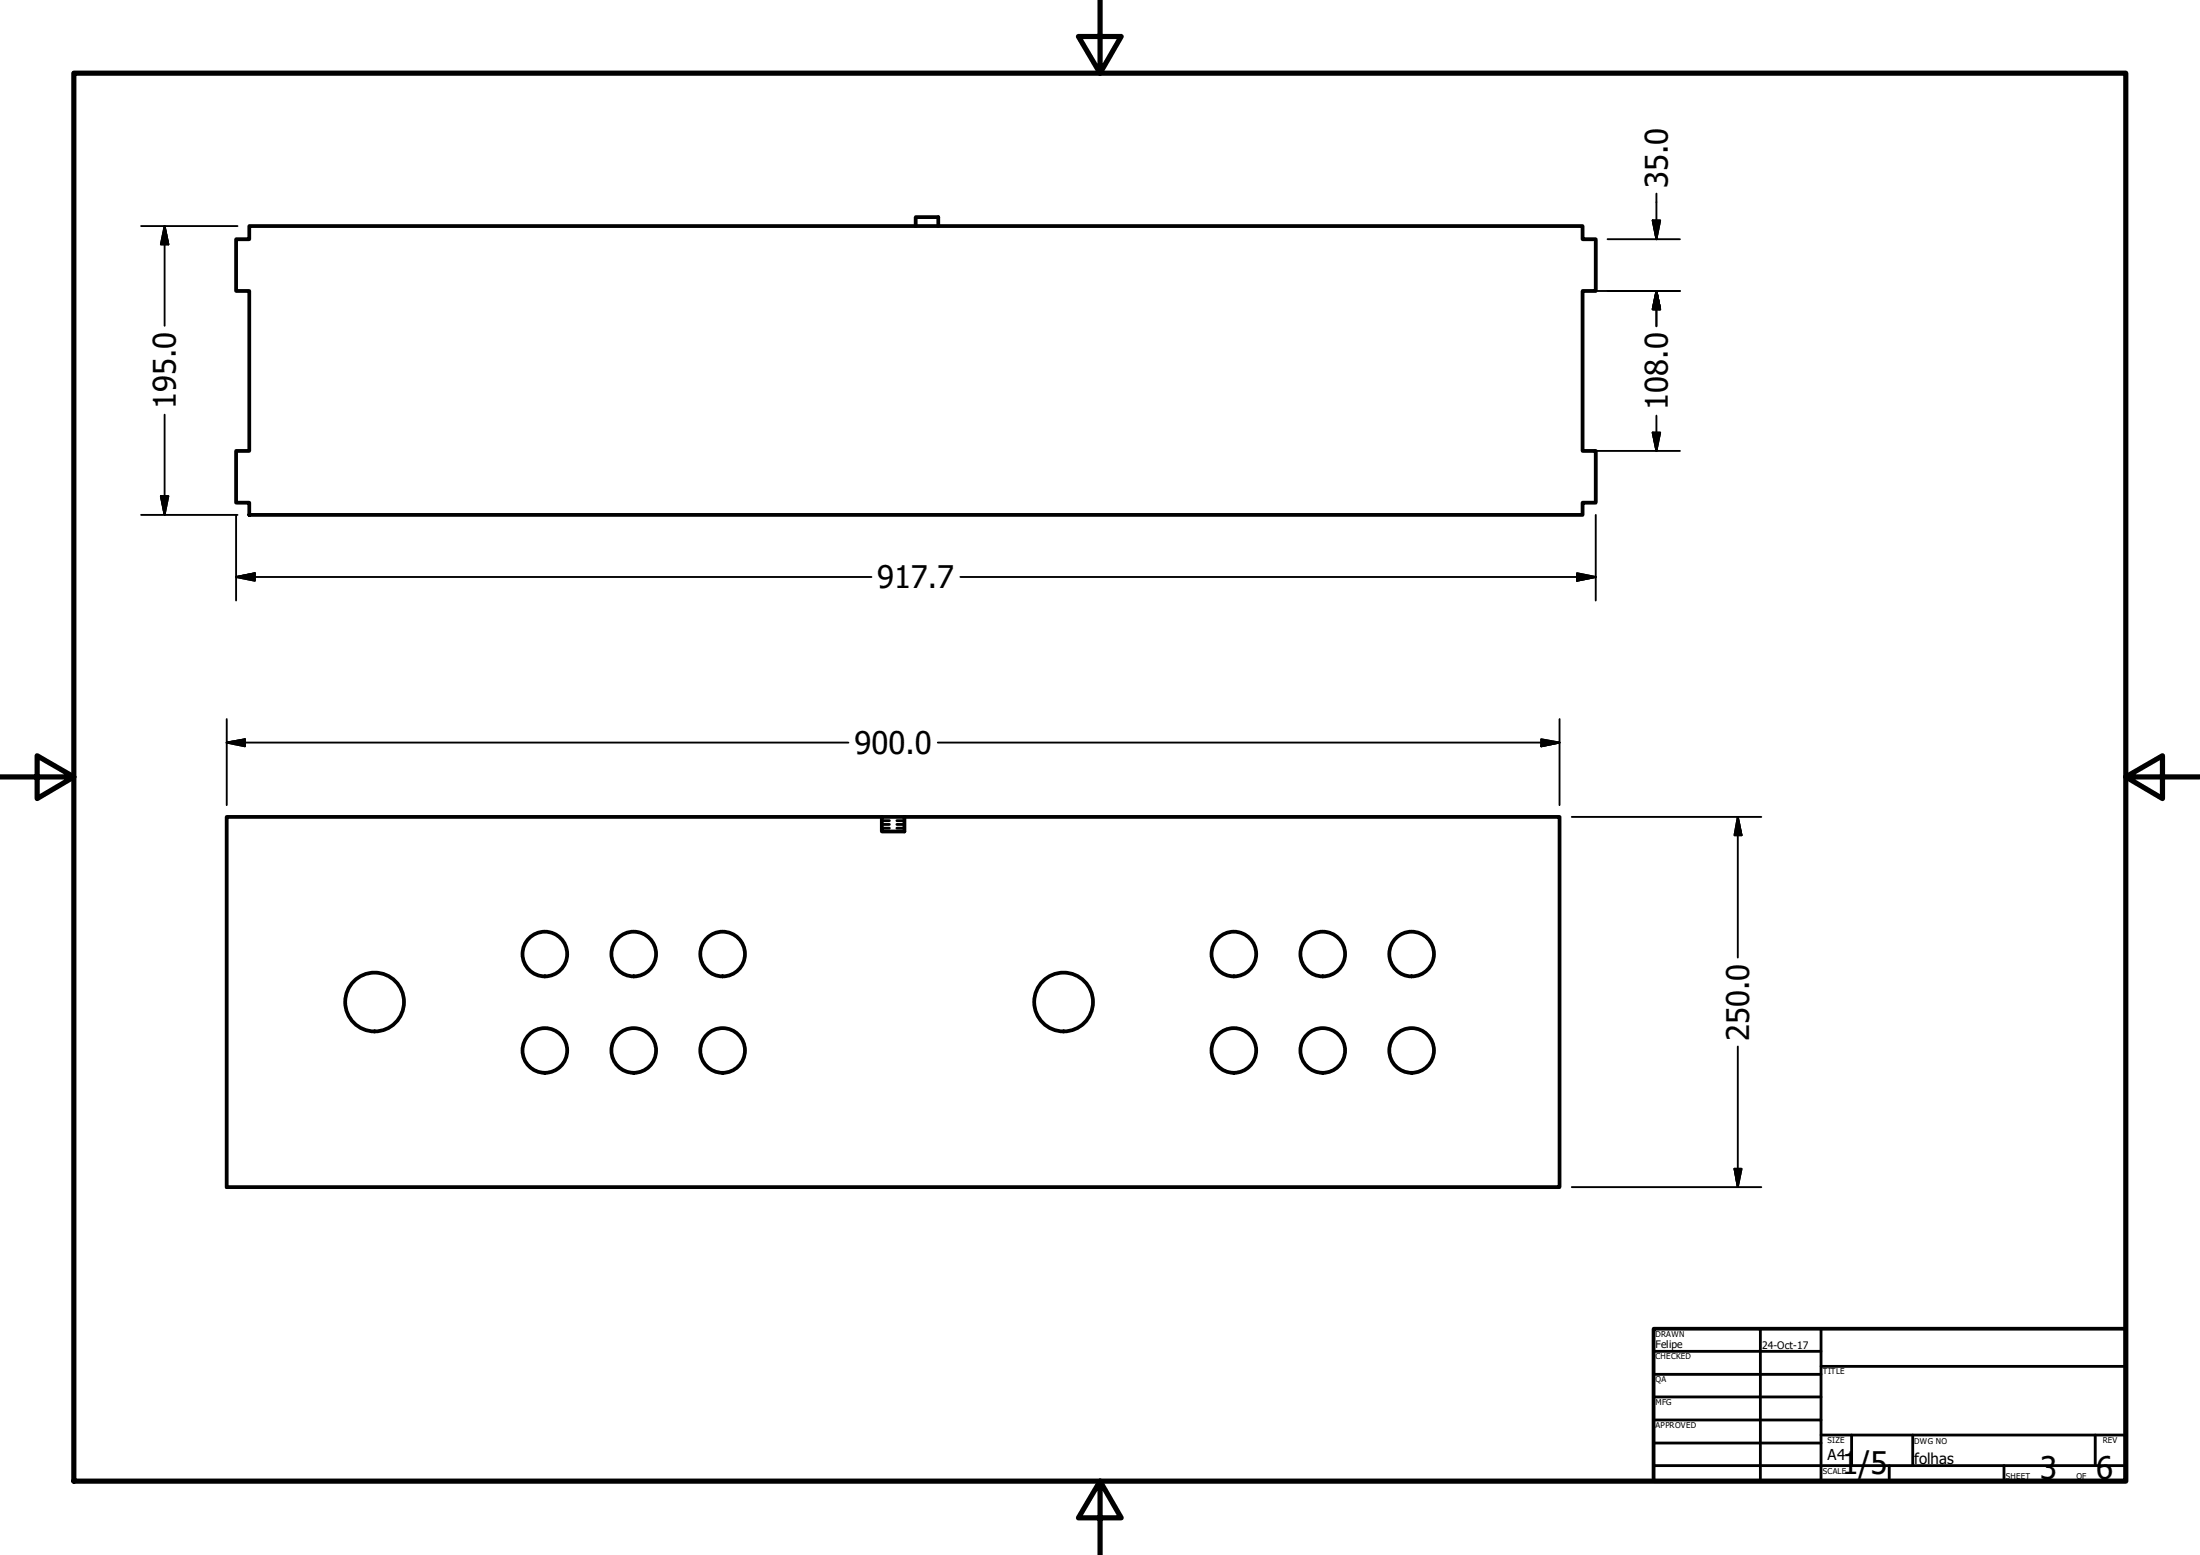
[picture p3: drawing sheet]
<svg xmlns="http://www.w3.org/2000/svg" width="297mm" height="210mm" viewBox="0 0 297 210" stroke-linecap="round" stroke-linejoin="round" font-family="sans-serif">
<!-- layer: Visible (ANSI) -->
<g fill="none" stroke="#000" stroke-width=".51">
<path d="M33.7 30.5h180v1.8h1.8v7h-1.8v21.6h1.8v7h-1.8v1.6h-180v-1.6h-1.8v-7h1.8v-21.6h-1.8v-7h1.8zM123.6 30.5v-1.2h3.1v1.2M119.1 110.3h-88.5v49.9h180v-49.9h-88.5M119.1 110.3h3v1.9h-3zM97.6 131.8a3 3 0 0 1-2.7-4.3 3 3 0 0 1 5-.6 3 3 0 0 1-1.6 4.8l-.7 .1M97.6 144.8a3 3 0 0 1-2.7-4.3 3 3 0 0 1 5-.6 3 3 0 0 1-1.6 4.8l-.7 .1"/>
<circle cx="50.6" cy="135.3" r="4"/>
<circle cx="73.6" cy="128.8" r="3"/>
<circle cx="85.6" cy="128.8" r="3"/>
<circle cx="143.6" cy="135.3" r="4"/>
<circle cx="166.6" cy="128.8" r="3"/>
<circle cx="178.6" cy="128.8" r="3"/>
<circle cx="190.6" cy="128.8" r="3"/>
<circle cx="73.6" cy="141.8" r="3"/>
<circle cx="85.6" cy="141.8" r="3"/>
<circle cx="166.6" cy="141.8" r="3"/>
<circle cx="178.6" cy="141.8" r="3"/>
<circle cx="190.6" cy="141.8" r="3"/>
</g>
<!-- layer: Visible Narrow (ANSI) -->
<path d="M119.1 111.3h1M119.1 111.8h1M119.1 110.8h1M121.1 111.3h1M121.1 111.8h1M121.1 110.8h1" fill="none" stroke="#000" stroke-width=".38"/>
<!-- layer: Border (ANSI) -->
<path d="M148.5 -.1v10l-2.9-5h5.8l-2.9 5M10 9.9h277v190h-277zM0 104.9h10l-5-2.9v5.8l5-2.9M287 104.9l5 2.9v-5.8l-5 2.9h10M148.5 199.9l2.9 5h-5.8l2.9-5v10" fill="none" stroke="#000" stroke-width=".7"/>
<!-- layer: Title (ANSI) -->
<g fill="none" stroke="#000" stroke-width=".38">
<path d="M237.7 179.4v20.5M245.9 179.4v20.5M223.3 197.8h63.7M223.3 182.4h22.6M223.3 185.5h22.6M223.3 188.6h22.6M223.3 191.7h22.6M223.3 194.8h22.6M245.9 193.7h41.1M245.9 184.4h41.1M250 193.7v4.1M255.1 197.8v2.1"/>
<path d="M258.3 193.7v4.1M270.6 197.8v2.1M282.9 193.7v4.1"/>
</g>
<path d="M223.3 179.4h63.7v20.5h-63.7z" fill="none" stroke="#000" stroke-width=".51"/>
<!-- layer: Dimension (ANSI) -->
<g fill="none" stroke="#000" stroke-width=".25">
<path d="M19 30.5h13.1M22.2 30.5l.5 2.5h-1zM22.2 30.5v13.5M215.3 39.3h11.5M217 32.3h9.8M223.1 29.8h1.1l-.6 2.5zM223.6 39.3l.6 2.5h-1.1zM223.6 26.1v6.2M223.6 39.3v4.7M22.2 56v13.5M223.1 58.4h1.1l-.6 2.5zM223.6 56.1v4.8"/>
<path d="M19 69.5h13.1M21.7 67h1l-.5 2.5zM31.9 77.9l2.5-.5v1zM31.9 77.9h85.8M31.9 69.5v11.6M129.7 77.9h85.8M212.9 77.4l2.6 .5-2.6 .5zM215.3 60.9h11.5M215.5 69.5v11.6M30.6 97.1v11.6M208.1 99.8l2.5 .4-2.5 .5zM210.6 97.1v11.6"/>
<path d="M30.6 100.2l2.5-.4v.9zM30.6 100.2h84M126.6 100.2h84M212.2 110.3h25.6M234.6 110.3l.5 2.4h-.9zM234.6 110.3v19M234.2 157.8h.9l-.5 2.4zM234.6 141.3v18.9M212.2 160.2h25.6"/>
</g>
<g fill="#000" stroke="#000" stroke-width=".25">
<path d="M22.2 30.5l.5 2.5zM22.2 30.5l.5 2.5h-1zM223.1 29.8l.5 2.5zM223.1 29.8h1.1l-.6 2.5zM223.1 58.4l.5 2.5zM223.1 58.4h1.1l-.6 2.5zM223.6 39.3l.6 2.5zM223.6 39.3l.6 2.5h-1.1zM21.7 67l.5 2.5zM21.7 67h1l-.5 2.5zM31.9 77.9l2.5-.5zM31.9 77.9l2.5-.5v1z"/>
<path d="M212.9 78.4l2.6-.5zM212.9 77.4l2.6 .5-2.6 .5zM30.6 100.2l2.5-.4zM30.6 100.2l2.5-.4v.9zM208.1 100.7l2.5-.5zM208.1 99.8l2.5 .4-2.5 .5zM234.6 110.3l.5 2.4zM234.6 110.3l.5 2.4h-.9zM234.2 157.8l.4 2.4zM234.2 157.8h.9l-.5 2.4z"/>
</g>
<g font-size="4.2">
<text x="225.2" y="25.4" transform="rotate(-90 225.2 25.4)">35.0</text>
<text x="23.7" y="55.2" transform="rotate(-90 23.7 55.2)">195.0</text>
<text x="225.2" y="55.3" transform="rotate(-90 225.2 55.3)">108.0</text>
<text x="118.4" y="79.4">917.7</text>
<text x="115.4" y="101.8">900.0</text>
<text x="236.2" y="140.5" transform="rotate(-90 236.2 140.5)">250.0</text>
<text x="248.7" y="199">1/5</text>
<text x="275.5" y="199.6">3</text>
<text x="283" y="199.6">6</text>
</g>
<g font-size="2">
<text x="246.8" y="197.1">A4</text>
<text x="258.4" y="197.6">folhas</text>
</g>
<g font-size="1.4">
<text x="223.5" y="181.9">Felipe</text>
<text x="237.9" y="182.2">24-Oct-17</text>
</g>
<g font-size="1.1">
<text x="223.5" y="180.4">DRAWN</text>
<text x="223.5" y="183.5">CHECKED</text>
<text x="246.1" y="185.5">TITLE</text>
<text x="223.5" y="186.6">QA</text>
<text x="223.5" y="189.7">MFG</text>
<text x="223.5" y="192.8">APPROVED</text>
<text x="246.8" y="194.8">SIZE</text>
<text x="258.4" y="194.9">DWG NO</text>
<text x="283.9" y="194.8">REV</text>
<text x="246.1" y="198.9">SCALE</text>
<text x="270.8" y="199.6">SHEET</text>
<text x="280.4" y="199.6">OF</text>
</g>
</svg>
